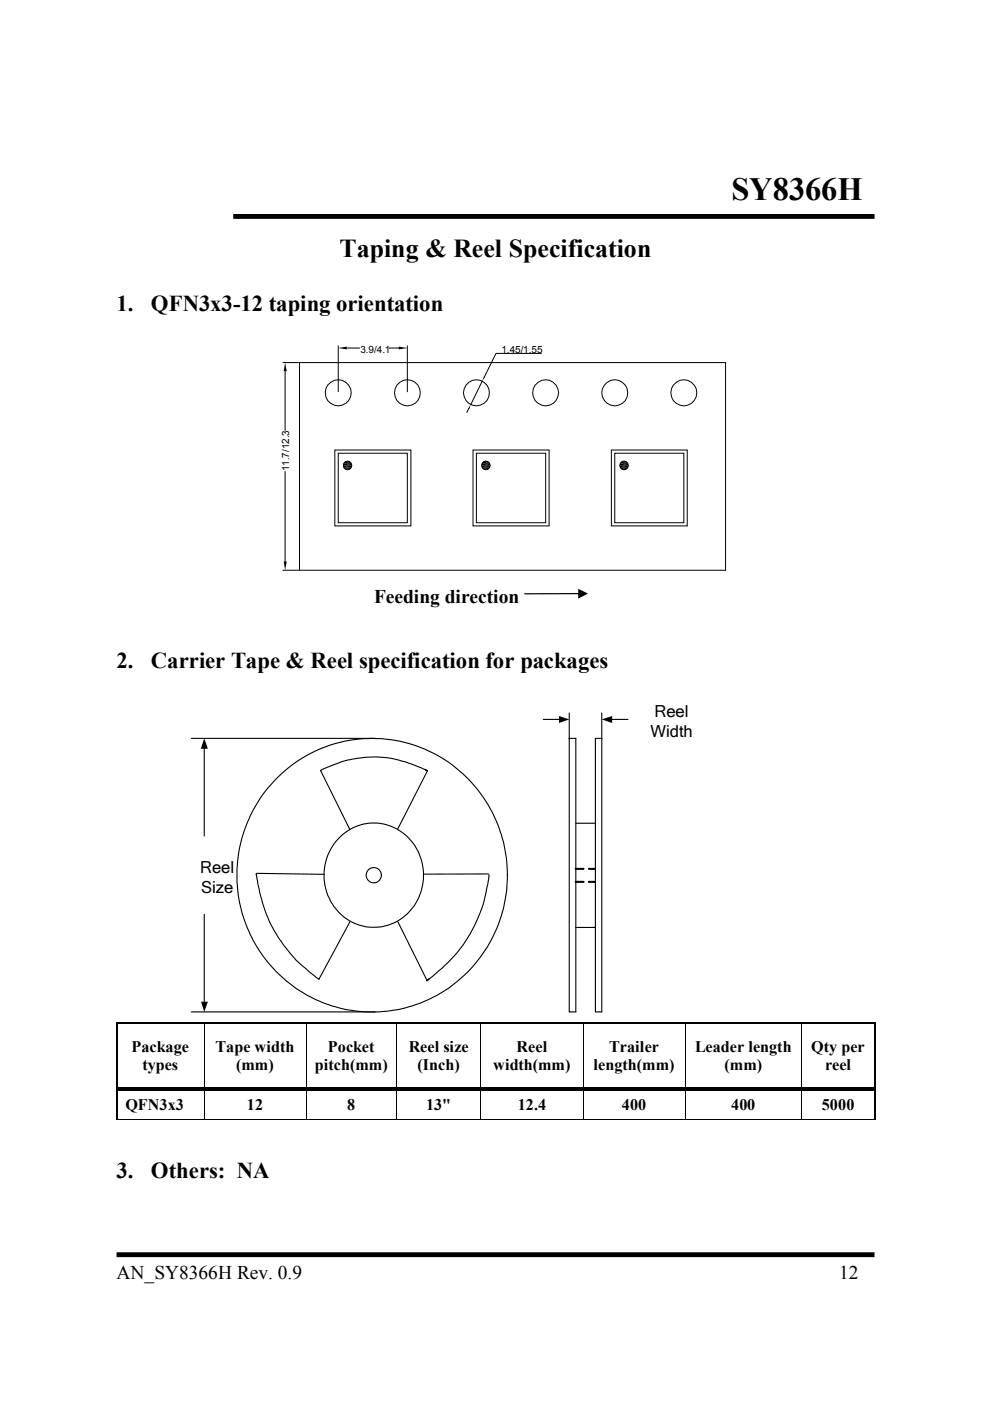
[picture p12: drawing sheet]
<svg xmlns="http://www.w3.org/2000/svg" width="210mm" height="297mm" viewBox="0 0 210 297" stroke-linecap="round" stroke-linejoin="round" font-family="sans-serif">
<path d="M49.4 45.9h136M24.7 266h160.7" fill="none" stroke="#000" stroke-width="1" stroke-linecap="butt"/>
<g fill="none" stroke="#000" stroke-width=".23">
<path d="M40.6 156.5h38.9M43.3 158.6v18.6M115.2 152.5h3.5M120.7 151.2v63.3h1.4v-58h-1.4M127.6 151.2v63.3h-1.4v-58h1.4M129.6 152.5h3.5M58.6 165.1a28.6 28.6 0 0 1 32.1-6 28.6 28.6 0 0 1 16.8 28 28.8 28.8 0 0 1-27.1 27.4h-3a28.9 28.9 0 0 1-27.2-27.4v-3a29.5 29.5 0 0 1 8.4-19zM67.9 163.3l6.3 12.6M71.8 177.8a10.4 10.4 0 0 1 10.6-2.8 10.4 10.4 0 0 1 7.2 8.3 10.9 10.9 0 0 1-12 13.2 11.2 11.2 0 0 1-5.8-18.7zM90.3 163.2l.3 .2-.4-.2a24 24 0 0 0-15.2-2.3 26.4 26.4 0 0 0-7 2.5M90.6 163.4l-6.3 12.5M122.1 174.5h4.1"/>
<path d="M43.3 193.8v18.8M54.4 185.7l-.1-.4 .1 .1a30.6 30.6 0 0 0 13.2 22.2M54.4 185.2l14.3 .2M74.2 195.4l-6.6 12.2M84.3 195.4l6.3 12.5M103.5 185.3h-13.5M103.7 185.4l-.3 2.1-.9 3.9a30.6 30.6 0 0 1-11.6 16.2l-.4 .3 .3-.2M122.1 196.6h4.1M40.6 214.5h38.9"/>
<circle cx="79.2" cy="185.6" r="1.61"/>
</g>
<g fill="#000">
<path d="M60.5 76.9l.3 1.8h-.6zM71.7 73.8l1.8-.3v.6zM84.5 73.5l1.9 .3-1.9 .3zM102.6 79.8l.2 .2-.5 .7zM72.8 98.7l1.7 .4h-1.6zM72.8 98.7h1.8l-.1 .4zM72.9 98.2l1.7 .5h-1.8zM72.9 98.2h1.6l.1 .5zM72.9 99.1l1.2 .4h-.9zM72.9 99.1h1.6l-.3 .4zM72.9 98.2l.3-.3 1.3 .3zM73.2 97.9h1l.3 .3z"/>
<path d="M73.2 99.5h.9l-.4 .1zM73.2 97.9l.5-.2 .4 .2zM99.8 85.9l-.3 .8-.3-.1zM102.1 98.7l1.7 .4h-1.6zM102.1 98.7h1.8l-.1 .4zM102.2 98.2h1.6l.1 .5zM102.2 99.1l1.3 .4h-1zM102.2 99.1h1.6l-.3 .4zM102.2 98.2l1.7 .5h-1.8zM102.2 98.2l.3-.3 1.3 .3zM102.5 97.9h1l.3 .3zM102.5 99.5h1l-.5 .1z"/>
<path d="M102.5 97.9l.5-.2 .5 .2zM131.4 98.7l1.7 .4h-1.6zM131.4 98.7h1.8l-.1 .4zM131.5 98.2l1.7 .5h-1.8zM131.5 98.2h1.6l.1 .5zM131.5 99.1l1.3 .4h-.9zM131.5 99.1h1.6l-.3 .4zM131.5 98.2l.4-.3 1.2 .3zM131.9 97.9h.9l.3 .3zM131.9 99.5h.9l-.5 .1zM131.9 97.9l.4-.2 .5 .2zM60.2 119h.6l-.3 1.9z"/>
<path d="M43.3 156.5l.8 2.2h-1.5zM118.5 151.8l2.2 .7-2.2 .8zM127.6 152.5l2.2-.7v1.5zM42.6 212.4h1.5l-.8 2.1z"/>
</g>
<g fill="#000">
<path d="M24.6 216.7h.3v.4h-.3zM43.2 216.7h.3v.4h-.3zM64.8 216.7h.4v.4h-.4zM84 216.7h.3v.4h-.3zM101.9 216.7h.3v.4h-.3zM123.5 216.7h.4v.4h-.4zM145.2 216.7h.3v.4h-.3zM169.9 216.7h.3v.4h-.3zM185.3 216.7h.3v.4h-.3zM24.6 230.5h.3v.8h-.3zM43.2 230.5h.7v.3h-.7zM43.2 231h.7v.3h-.7z"/>
<path d="M43.2 237.2h.1v.2h-.1zM64.8 230.5h.8v.3h-.8zM64.8 231h.8v.3h-.8zM64.8 237.2h.2v.2h-.2zM84 230.5h.7v.3h-.7zM84 231h.7v.3h-.7zM84 237.2h.2v.2h-.2zM101.9 230.5h.8v.3h-.8zM101.9 231h.8v.3h-.8zM101.9 237.2h.2v.2h-.2zM123.5 230.5h.8v.3h-.8zM123.5 231h.8v.3h-.8z"/>
<path d="M123.5 237.2h.2v.2h-.2zM145.2 230.5h.7v.3h-.7zM145.2 231h.7v.3h-.7zM145.2 237.2h.1v.2h-.1zM169.9 230.5h.7v.3h-.7zM169.9 231h.7v.3h-.7zM169.9 237.2h.2v.2h-.2zM185.3 230.5h.3v.8h-.3zM185.3 237.2h.3v.2h-.3z"/>
<path d="M111.2 125.8l11.7-.1 .2 .2-.2 .1h-11.6zM122.6 124.8l2.1 1.1-2.1 1z"/>
<path d="M122 184.1h1.7l.1 .1-1.8 .1zM124.8 184.1h1.3l.1 .1-1.4 .1z"/>
<path d="M122 186.9h1.7l.1 .1-1.8 .1zM124.8 186.9h1.3l.1 .1-1.4 .1z"/>
</g>
<g fill="none" stroke="#000" stroke-width=".21">
<path d="M60 76.9h3.3M60.5 78.7v12.6M63.5 76.9h90.3v44h-90.3zM71.7 73.3v9.8M73.5 73.8h2.7M82.5 73.8h2M86.4 73.3v9.8M114.8 74.9h-9.6l-2.5 5M60.5 99.9v19.1M71 95.4h16.1v16.1h-16.1zM71.7 96.1h14.7v14.7h-14.7zM99.4 86.7l-.4 .8"/>
<path d="M100.3 95.4h16.1v16.1h-16.1zM101 96.1h14.7v14.7h-14.7zM102.3 80.7l-2.5 5.2M129.6 95.4h16.1v16.1h-16.1zM130.3 96.1h14.7v14.7h-14.7zM60 120.9h3.3M122 184.1h1.7l.1 .1-1.8 .1zM122 186.9h1.7l.1 .1-1.8 .1zM124.8 184.1h1.3l.1 .1-1.4 .1zM124.8 186.9h1.3l.1 .1-1.4 .1zM43.3 217.1v13.4M64.9 217.1v13.4"/>
<path d="M84.1 217.1v13.4M102 217.1v13.4M123.6 217.1v13.4M145.2 217.1v13.4M170 217.1v13.4M24.6 237.3h18.6M43.3 231.3v5.9M43.3 237.3h21.5M64.9 231.3v5.9M65 237.3h19M84.1 231.3v5.9M84.2 237.3h17.7"/>
<path d="M102 231.3v5.9M102.1 237.3h21.4M123.6 231.3v5.9M123.7 237.3h21.5M145.2 231.3v5.9M145.3 237.3h24.6M170 231.3v5.9M170.1 237.3h15.2"/>
<circle cx="71.7" cy="83.3" r="2.76"/>
<circle cx="73.7" cy="98.7" r=".92"/>
<circle cx="86.4" cy="83.3" r="2.76"/>
<circle cx="101" cy="83.3" r="2.76"/>
<circle cx="103" cy="98.7" r=".92"/>
<circle cx="115.7" cy="83.3" r="2.76"/>
<circle cx="130.3" cy="83.3" r="2.76"/>
<circle cx="132.3" cy="98.7" r=".92"/>
<circle cx="145" cy="83.3" r="2.76"/>
</g>
<path d="M24.7 217.1v13.4M24.9 216.9h18.3M43.5 216.9h21.3M65.2 216.9h18.8M84.3 216.9h17.6M102.2 216.9h21.3M123.9 216.9h21.3M145.5 216.9h24.4M170.2 216.9h15.1M185.4 217.1v13.4M24.7 231.3v5.9M185.4 231.3v5.9" fill="none" stroke="#000" stroke-width=".34"/>
<g fill="none" stroke="#000" stroke-width=".25">
<path d="M24.9 230.6h18.3M24.9 231.1h18.3M43.9 230.6h20.9M43.9 231.1h20.9M65.6 230.6h18.4M65.6 231.1h18.4M84.7 230.6h17.2M84.7 231.1h17.2M102.7 230.6h20.8M102.7 231.1h20.8M124.3 230.6h20.9M124.3 231.1h20.9"/>
<path d="M145.9 230.6h24M145.9 231.1h24M170.6 230.6h14.7M170.6 231.1h14.7"/>
</g>
<text font-size="6.9" x="155.1" y="42.4">SY8366H</text>
<text font-size="5.5" x="72" y="54.6">Taping &amp; Reel Specification</text>
<g font-size="4.8">
<text x="24.7" y="66">1.</text>
<text x="32" y="66">QFN3x3-12 taping orientation</text>
<text x="24.7" y="141.6">2.</text>
<text x="32" y="141.6">Carrier Tape &amp; Reel specification for packages</text>
<text x="24.7" y="249.8">3.</text>
<text x="32" y="249.8">Others: NA</text>
</g>
<g font-size="4.1">
<text x="79.3" y="127.8">Feeding direction</text>
<text x="24.7" y="271.2">AN_SY8366H Rev. 0.9</text>
<text x="177.9" y="271.2">12</text>
</g>
<g font-size="3.5">
<text x="138.8" y="152.1">Reel</text>
<text x="137.9" y="156.3">Width</text>
<text x="42.4" y="185.1">Reel</text>
<text x="42.6" y="189.3">Size</text>
</g>
<g font-size="3.4">
<text x="27.9" y="223">Package</text>
<text x="30.2" y="226.9">types</text>
<text x="45.7" y="223">Tape width</text>
<text x="50.1" y="226.9">(mm)</text>
<text x="66.8" y="226.9">pitch(mm)</text>
<text x="69.5" y="223">Pocket</text>
<text x="86.7" y="223">Reel size</text>
<text x="88.5" y="226.9">(Inch)</text>
<text x="104.6" y="226.9">width(mm)</text>
<text x="109.5" y="223">Reel</text>
<text x="125.9" y="226.9">length(mm)</text>
<text x="129.2" y="223">Trailer</text>
<text x="147.4" y="223">Leader length</text>
<text x="153.6" y="226.9">(mm)</text>
<text x="172" y="223">Qty per</text>
<text x="174.9" y="226.9">reel</text>
<text x="26.6" y="235.4">QFN3x3</text>
<text x="52.4" y="235.4">12</text>
<text x="73.6" y="235.4">8</text>
<text x="90.3" y="235.4">13&quot;</text>
<text x="109.8" y="235.4">12.4</text>
<text x="131.9" y="235.4">400</text>
<text x="155" y="235.4">400</text>
<text x="174.2" y="235.4">5000</text>
</g>
<g font-size="2.1">
<text x="76.4" y="74.8">3.9/4.1</text>
<text x="106.3" y="74.9">1.45/1.55</text>
<text x="61.3" y="99.9" transform="rotate(-90 61.3 99.9)">11.7/12.3</text>
</g>
</svg>
